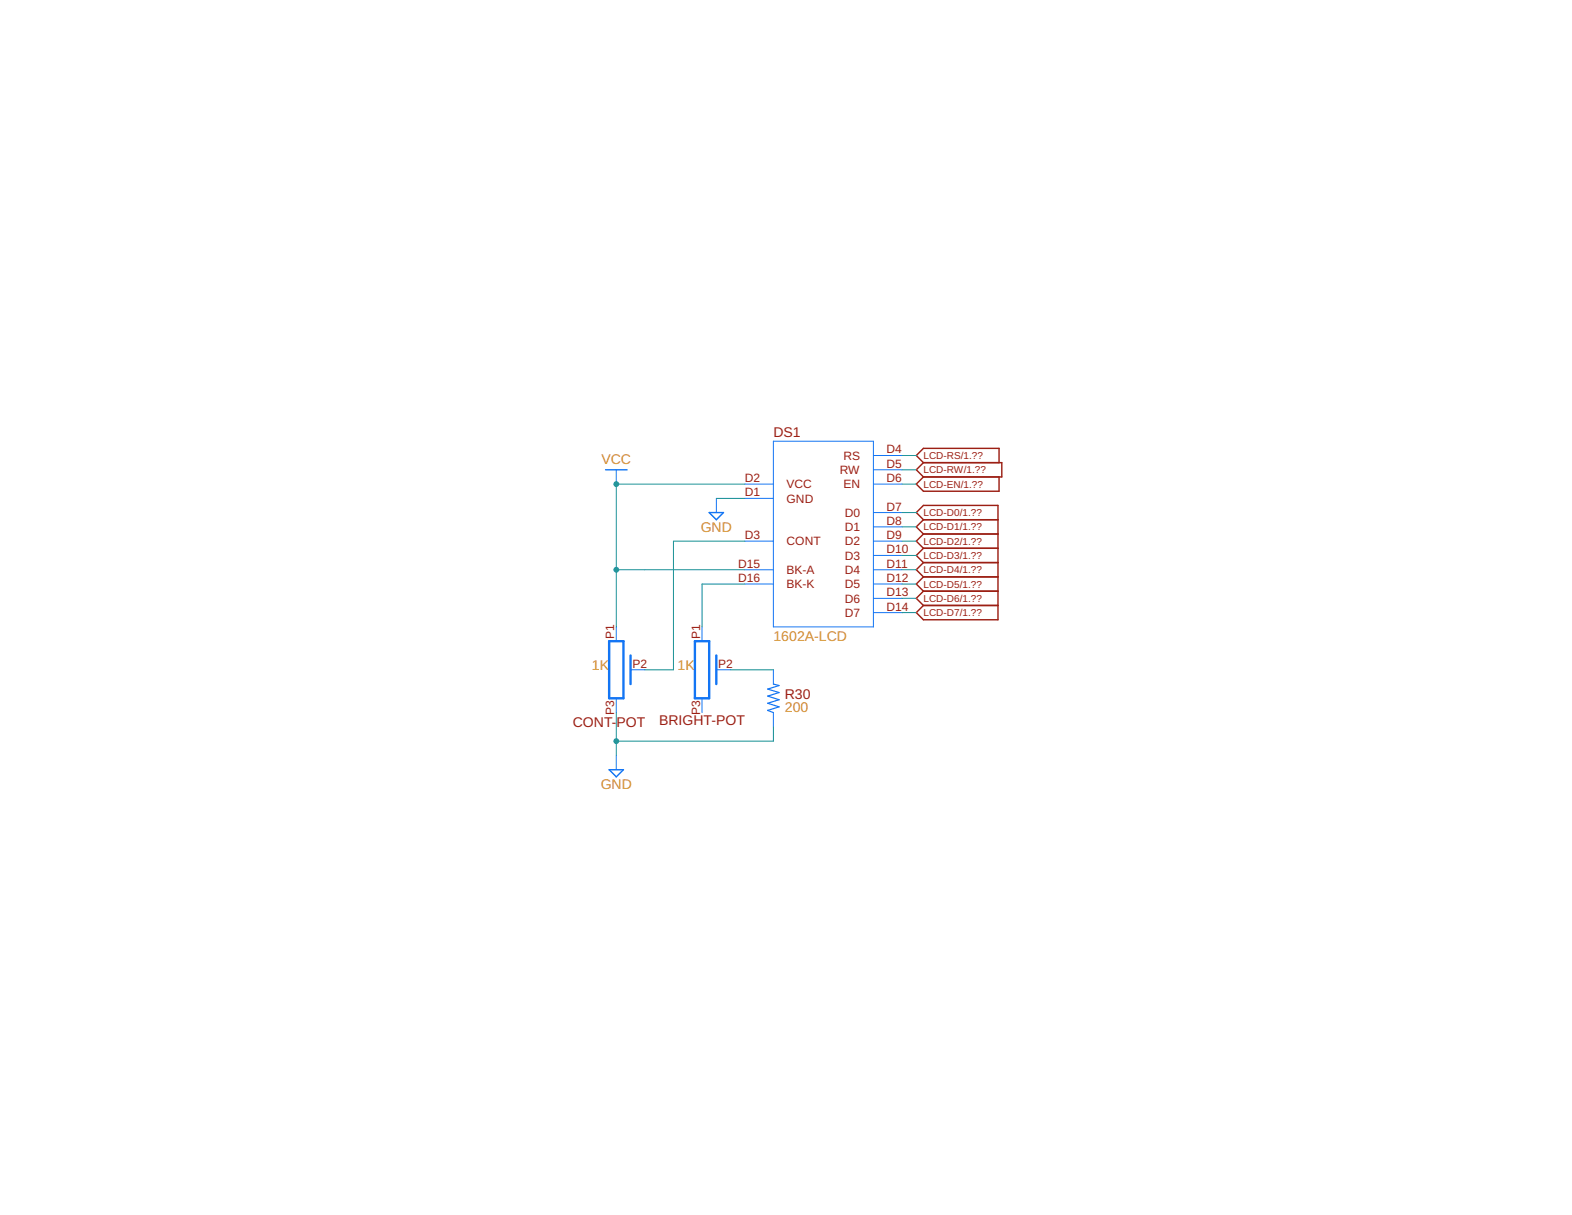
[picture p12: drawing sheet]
<svg xmlns="http://www.w3.org/2000/svg" width="279mm" height="216mm" viewBox="0 0 279 216" stroke-linecap="round" stroke-linejoin="round" font-family="sans-serif">
<g fill="none" stroke="#9c1f14" stroke-width=".25">
<path d="M164.1 82.2l-1.2-1.3 1.2-1.2h13.5v2.5M164.1 82.2h14v2.6h-14M164.1 84.8l-1.2 1.2 1.2 1.3h13.5v-2.5M164.1 82.2l-1.2 1.3 1.2 1.3M164.1 92.4l-1.2-1.3 1.2-1.3h13.3v20.3h-13.3l-1.2-1.2 1.2-1.3M164.1 92.4h13.3M164.1 92.4l-1.2 1.2 1.2 1.3M164.1 94.9h13.3M164.1 94.9l-1.2 1.3 1.2 1.2M164.1 97.4h13.3M164.1 97.4l-1.2 1.3 1.2 1.3M164.1 100h13.3"/>
<path d="M164.1 100l-1.2 1.2 1.2 1.3M164.1 102.5h13.3M164.1 102.5l-1.2 1.3 1.2 1.3M164.1 105.1h13.3M164.1 105.1l-1.2 1.2 1.2 1.3M164.1 107.6h13.3"/>
</g>
<g fill="none" stroke="#1375f4" stroke-width=".18">
<path d="M137.5 78.4h17.7v33h-17.7zM109.5 83.5v2.5M127.3 88.6v2.5M132.4 88.6h5.1M132.4 86h5.1M132.4 96.2h5.1M155.2 86h5.1M155.2 96.2h5.1M155.2 80.9h5.1M155.2 83.5h5.1M155.2 91.1h5.1M155.2 93.6h5.1"/>
<path d="M155.2 98.7h5.1M109.5 111.4v2.5M112.1 119h2.5M124.8 111.4v2.5M127.3 119h2.6M132.4 101.2h5.1M132.4 103.8h5.1M137.5 119v2.6M155.2 101.2h5.1M155.2 103.8h5.1M155.2 106.3h5.1M155.2 108.9h5.1"/>
<path d="M109.5 124.1v2.5M109.5 134.2v2.6M124.8 124.1v2.5M137.5 126.6v2.6"/>
</g>
<path d="M137.5 121.6l1 .2-2.1 .6 2.1 .7-2.1 .6 2.1 .6-2.1 .7 2.1 .6-2.1 .6 1.1 .4" fill="none" stroke="#1375f4" stroke-width=".21"/>
<path d="M107.6 83.5h3.8M126 91.1h2.6l-1.3 1.3zM108.3 136.8h2.5l-1.3 1.2z" fill="none" stroke="#1375f4" stroke-width=".25"/>
<path d="M108.3 113.9h2.5v10.2h-2.5zM112.1 116.5v5.1M123.5 113.9h2.5v10.2h-2.5zM127.3 116.5v5.1" fill="none" stroke="#1375f4" stroke-width=".42"/>
<g fill="none" stroke="#158f93" stroke-width=".18">
<path d="M132.4 96.2h-12.7v22.8h-5.1M160.3 96.2h2.6M160.3 80.9h2.6M160.3 83.5h2.6M160.3 86h2.6M160.3 91.1h2.6M160.3 93.6h2.6M160.3 98.7h2.6M132.4 103.8h-7.6v7.6M160.3 103.8h2.6M160.3 101.2h2.6M160.3 106.3h2.6"/>
<path d="M160.3 108.9h2.6M109.5 126.6v7.6M137.5 129.2v2.5h-28"/>
</g>
<circle cx="109.5" cy="131.7" r=".51" fill="#158f93"/>
<path d="M109 131.7a.51 .51 0 0 1 1 0 .51 .51 0 0 1-1 0zM109 131.7a.51 .51 0 0 0 1 0 .51 .51 0 0 0-1 0z" fill="#158f93"/>
<path d="M127.3 88.6h5.1M132.4 86h-22.9v25.4M109.5 101.2h22.9M129.9 119h7.6" fill="none" stroke="#158f93" stroke-width=".18"/>
<g fill="#158f93">
<circle cx="109.5" cy="101.2" r=".51"/>
<circle cx="109.5" cy="86" r=".51"/>
</g>
<g fill="#158f93">
<path d="M109 101.2a.51 .51 0 0 1 1 0 .51 .51 0 0 1-1 0zM109 101.2a.51 .51 0 0 0 1 0 .51 .51 0 0 0-1 0z"/>
<path d="M109 86a.51 .51 0 0 1 1 0 .51 .51 0 0 1-1 0zM109 86a.51 .51 0 0 0 1 0 .51 .51 0 0 0-1 0z"/>
</g>
<g font-size="2.5" fill="#9c1f14">
<text x="137.5" y="77.6">DS1</text>
<text x="139.5" y="124.2">R30</text>
<text x="101.8" y="129.2">CONT-</text>
<text x="109.6" y="129.2">POT</text>
<text x="117.1" y="128.9">BRIGHT-POT</text>
</g>
<g font-size="2.5" fill="#d59028">
<text x="106.9" y="82.5">VCC</text>
<text x="124.5" y="94.5">GND</text>
<text x="137.5" y="113.9">1602A-LCD</text>
<text x="105.2" y="119">1K</text>
<text x="120.4" y="119">1K</text>
<text x="139.5" y="126.5">200</text>
<text x="106.8" y="140.2">GND</text>
</g>
<g font-size="2.1" fill="#9c1f14">
<text x="149.9" y="81.7">RS</text>
<text x="157.6" y="80.6">D4</text>
<text x="157.6" y="83.1">D5</text>
<text x="132.4" y="88.2">D1</text>
<text x="132.4" y="85.7">D2</text>
<text x="139.8" y="89.3">GND</text>
<text x="139.8" y="86.8">VCC</text>
<text x="149.3" y="84.2">RW</text>
<text x="149.9" y="86.8">EN</text>
<text x="157.6" y="85.7">D6</text>
<text x="132.4" y="95.8">D3</text>
<text x="150.2" y="91.9">D0</text>
<text x="150.2" y="94.4">D1</text>
<text x="157.6" y="90.7">D7</text>
<text x="157.6" y="93.3">D8</text>
<text x="157.6" y="95.8">D9</text>
<text x="131.2" y="100.9">D15</text>
<text x="139.8" y="96.9">CONT</text>
<text x="150.2" y="96.9">D2</text>
<text x="150.2" y="99.5">D3</text>
<text x="157.6" y="98.3">D10</text>
<text x="157.6" y="100.9">D11</text>
<text x="131.2" y="103.4">D16</text>
<text x="139.8" y="102">BK-A</text>
<text x="139.8" y="104.5">BK-K</text>
<text x="150.2" y="102">D4</text>
<text x="150.2" y="104.5">D5</text>
<text x="150.2" y="107.1">D6</text>
<text x="157.6" y="103.4">D12</text>
<text x="157.6" y="106">D13</text>
<text x="109.2" y="113.6" transform="rotate(-90 109.2 113.6)">P1</text>
<text x="124.4" y="113.6" transform="rotate(-90 124.4 113.6)">P1</text>
<text x="150.2" y="109.6">D7</text>
<text x="157.6" y="108.5">D14</text>
<text x="112.4" y="118.7">P2</text>
<text x="127.7" y="118.7">P2</text>
<text x="109.2" y="127" transform="rotate(-90 109.2 127)">P3</text>
<text x="124.4" y="127" transform="rotate(-90 124.4 127)">P3</text>
</g>
<g font-size="1.8" fill="#9c1f14">
<text x="164.1" y="81.6">LCD-RS/1.??</text>
<text x="164.1" y="84.1">LCD-RW/1.??</text>
<text x="164.1" y="86.6">LCD-EN/1.??</text>
<text x="164.1" y="91.7">LCD-D0/1.??</text>
<text x="164.1" y="94.3">LCD-D1/1.??</text>
<text x="164.1" y="96.8">LCD-D2/1.??</text>
<text x="164.1" y="99.3">LCD-D3/1.??</text>
<text x="164.1" y="101.9">LCD-D4/1.??</text>
<text x="164.1" y="104.4">LCD-D5/1.??</text>
<text x="164.1" y="107">LCD-D6/1.??</text>
<text x="164.1" y="109.5">LCD-D7/1.??</text>
</g>
</svg>
